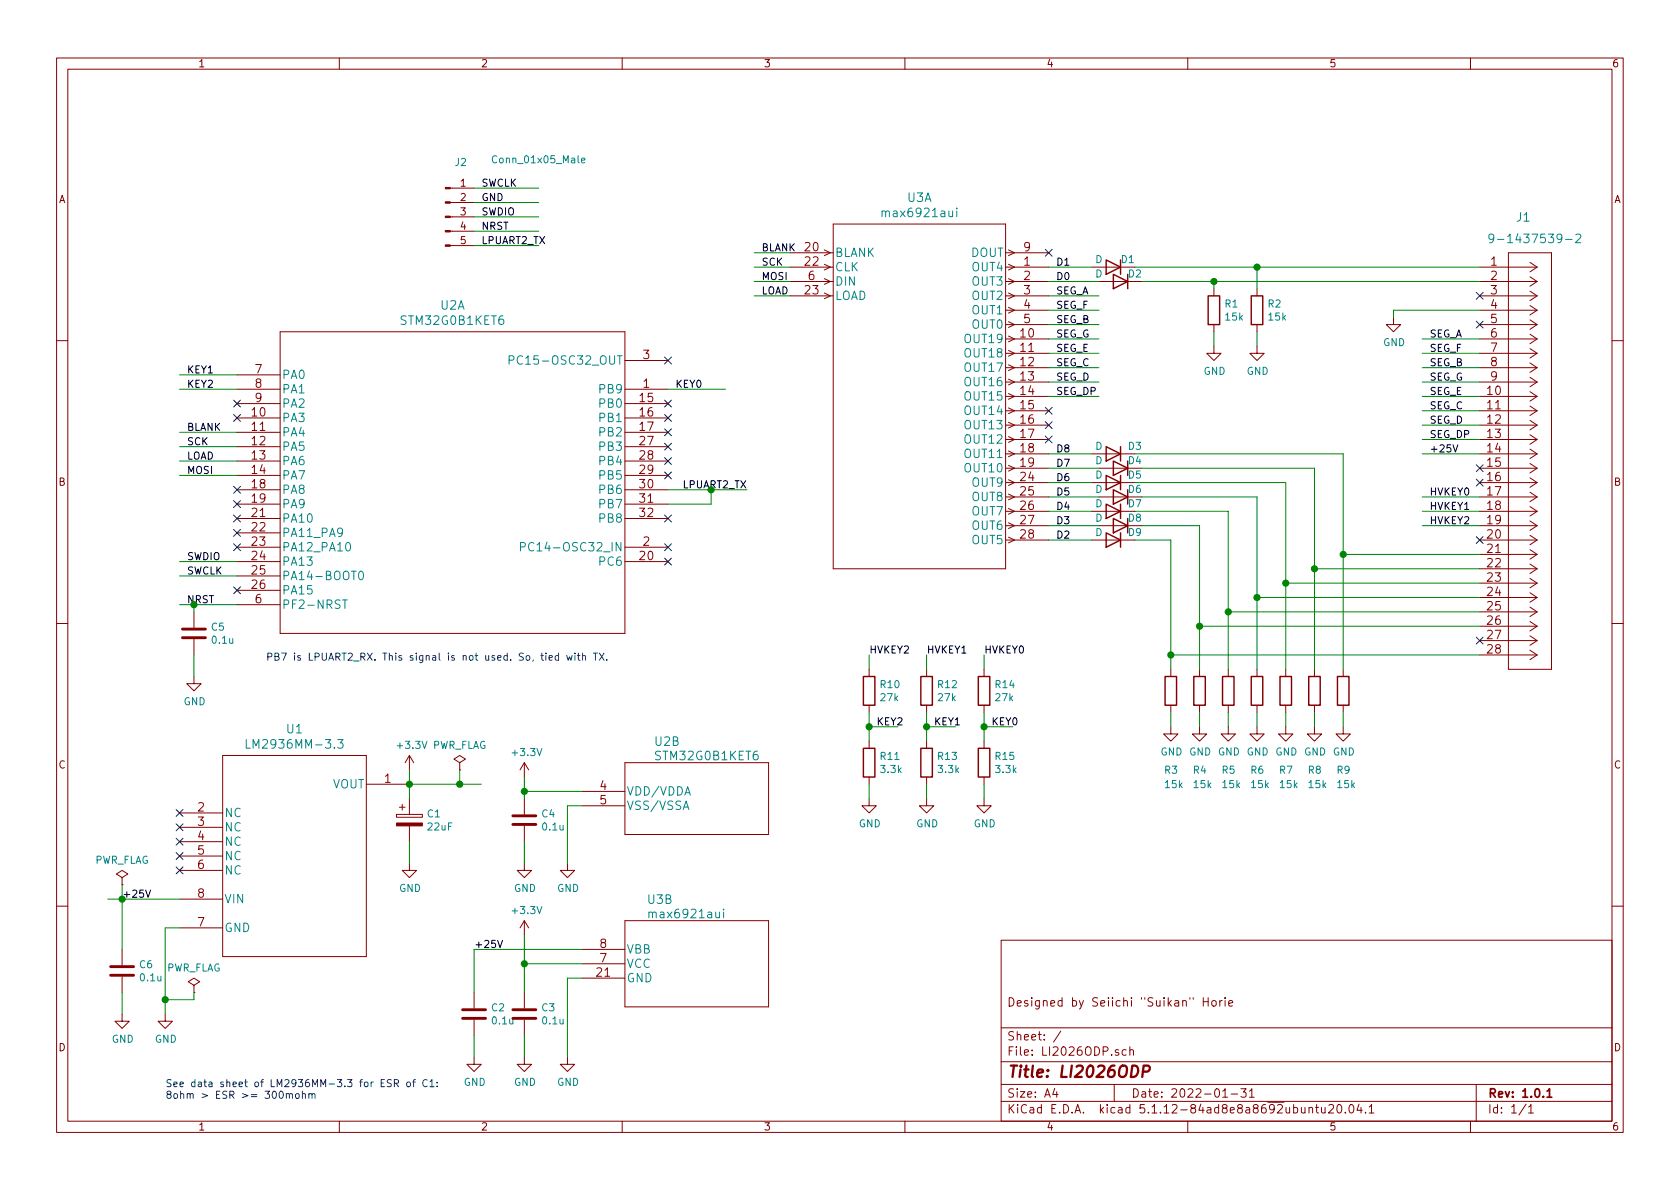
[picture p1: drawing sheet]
EESchema Schematic File Version 4
EELAYER 30 0
EELAYER END
$Descr A4 11693 8268
encoding utf-8
Sheet 1 1
Title "LI2026ODP"
Date "2022-01-31"
Rev "1.0.1"
Comp ""
Comment1 "Designed by Seiichi \"Suikan\" Horie"
Comment2 ""
Comment3 ""
Comment4 ""
$EndDescr
$Comp
L MAX6921AUI:max6921aui U3
U 1 1
P 5500 1750
F 0 "U3" H 6400 2137 60  0000 C CNN
F 1 "max6921aui" H 6400 2031 60  0000 C CNN
F 2 "MAX6921:max6921aui" H 6400 1990 60  0001 C CNN
F 3 "" H 5500 1750 60  0000 C CNN
	1    5500 1750
	1    0    0    -1  
$EndComp
$Comp
L MAX6921AUI:max6921aui U3
U 2 1
P 4050 6600
F 0 "U3" H 4500 6950 60  0000 L CNN
F 1 "max6921aui" H 4500 6850 60  0000 L CNN
F 2 "MAX6921:max6921aui" H 4950 6840 60  0001 C CNN
F 3 "" H 4050 6600 60  0000 C CNN
	2    4050 6600
	1    0    0    -1  
$EndComp
$Comp
L STM32G0B1KET6:STM32G0B1KET6 U2
U 1 1
P 1650 2600
F 0 "U2" H 3150 3087 60  0000 C CNN
F 1 "STM32G0B1KET6" H 3150 2981 60  0000 C CNN
F 2 "Package_QFP:LQFP-32_7x7mm_P0.8mm" H 3150 2940 60  0001 C CNN
F 3 "" H 1650 2600 60  0000 C CNN
	1    1650 2600
	1    0    0    -1  
$EndComp
$Comp
L STM32G0B1KET6:STM32G0B1KET6 U2
U 2 1
P 4050 5500
F 0 "U2" H 4550 5850 60  0000 L CNN
F 1 "STM32G0B1KET6" H 4550 5750 60  0000 L CNN
F 2 "Package_QFP:LQFP-32_7x7mm_P0.8mm" H 5550 5840 60  0001 C CNN
F 3 "" H 4050 5500 60  0000 C CNN
	2    4050 5500
	1    0    0    -1  
$EndComp
$Comp
L DIP28:9-1437539-2 J1
U 1 1
P 10300 1850
F 0 "J1" H 10550 2200 60  0000 L CNN
F 1 "9-1437539-2" H 10350 2050 60  0000 L CNN
F 2 "DIP28:9-1437539-2" H 10700 390 60  0001 C CNN
F 3 "" H 10300 1850 60  0000 C CNN
	1    10300 1850
	1    0    0    -1  
$EndComp
Wire Wire Line
	1650 4200 1350 4200
Wire Wire Line
	5050 2700 4650 2700
Wire Wire Line
	1650 3100 1250 3100
Wire Wire Line
	1650 2700 1250 2700
Wire Wire Line
	1650 3200 1250 3200
Text Label 1300 3100 0    50   ~ 0
SCK
Text Label 1300 2700 0    50   ~ 0
KEY2
Text Label 1300 3200 0    50   ~ 0
LOAD
Text Label 1300 4200 0    50   ~ 0
NRST
Wire Wire Line
	1650 3900 1250 3900
Wire Wire Line
	1650 4000 1250 4000
Wire Wire Line
	5500 1850 5250 1850
Wire Wire Line
	5500 1950 5250 1950
Wire Wire Line
	5250 2050 5500 2050
Text Label 5300 2050 0    50   ~ 0
LOAD
Text Label 5300 1950 0    50   ~ 0
MOSI
Text Label 5300 1850 0    50   ~ 0
SCK
Wire Wire Line
	7300 2250 7650 2250
Text Label 7350 2250 0    50   ~ 0
SEG_B
Wire Wire Line
	7300 2150 7650 2150
Wire Wire Line
	7300 2050 7650 2050
Wire Wire Line
	7300 1950 7650 1950
Wire Wire Line
	7300 1850 7600 1850
Text Label 7350 2150 0    50   ~ 0
SEG_F
Text Label 7350 2050 0    50   ~ 0
SEG_A
Text Label 7350 1950 0    50   ~ 0
D0
Text Label 7350 1850 0    50   ~ 0
D1
Wire Wire Line
	7300 3750 7600 3750
Wire Wire Line
	7300 3650 7650 3650
Wire Wire Line
	7300 3550 7600 3550
Wire Wire Line
	7300 3450 7650 3450
Wire Wire Line
	7300 3350 7600 3350
Wire Wire Line
	7300 3250 7650 3250
Wire Wire Line
	7300 3150 7600 3150
Text Label 7350 3750 0    50   ~ 0
D2
Text Label 7350 3650 0    50   ~ 0
D3
Text Label 7350 3550 0    50   ~ 0
D4
Text Label 7350 3450 0    50   ~ 0
D5
Text Label 7350 3350 0    50   ~ 0
D6
Text Label 7350 3250 0    50   ~ 0
D7
Text Label 7350 3150 0    50   ~ 0
D8
Wire Wire Line
	7300 2750 7650 2750
Wire Wire Line
	7300 2650 7650 2650
Wire Wire Line
	7300 2550 7650 2550
Wire Wire Line
	7300 2450 7650 2450
Wire Wire Line
	7300 2350 7650 2350
Text Label 7350 2750 0    50   ~ 0
SEG_DP
Text Label 7350 2650 0    50   ~ 0
SEG_D
Text Label 7350 2550 0    50   ~ 0
SEG_C
Text Label 7350 2450 0    50   ~ 0
SEG_E
Text Label 7350 2350 0    50   ~ 0
SEG_G
Wire Wire Line
	10300 1850 8750 1850
Wire Wire Line
	10300 2350 9900 2350
Wire Wire Line
	10300 3050 9900 3050
Wire Wire Line
	10300 2950 9900 2950
Wire Wire Line
	10300 2850 9900 2850
Wire Wire Line
	10300 2450 9900 2450
Wire Wire Line
	10300 2550 9900 2550
Wire Wire Line
	10300 2650 9900 2650
Wire Wire Line
	10300 2750 9900 2750
Wire Wire Line
	10300 3450 9900 3450
Wire Wire Line
	10300 3550 9900 3550
Wire Wire Line
	10300 3650 9900 3650
Wire Wire Line
	7950 1950 8450 1950
$Comp
L Device:D D1
U 1 1
P 7750 1850
F 0 "D1" H 7650 1800 50  0000 C CNN
F 1 "D" H 7850 1800 50  0000 C CNN
F 2 "Diode_SMD:D_0603_1608Metric_Pad1.05x0.95mm_HandSolder" H 7750 1850 50  0001 C CNN
F 3 "~" H 7750 1850 50  0001 C CNN
	1    7750 1850
	-1   0    0    1   
$EndComp
$Comp
L Device:D D2
U 1 1
P 7800 1950
F 0 "D2" H 7700 1900 50  0000 C CNN
F 1 "D" H 7950 1900 50  0000 C CNN
F 2 "Diode_SMD:D_0603_1608Metric_Pad1.05x0.95mm_HandSolder" H 7800 1950 50  0001 C CNN
F 3 "~" H 7800 1950 50  0001 C CNN
	1    7800 1950
	-1   0    0    1   
$EndComp
$Comp
L Device:D D3
U 1 1
P 7750 3150
F 0 "D3" H 7600 3100 50  0000 C CNN
F 1 "D" H 7850 3100 50  0000 C CNN
F 2 "Diode_SMD:D_0603_1608Metric_Pad1.05x0.95mm_HandSolder" H 7750 3150 50  0001 C CNN
F 3 "~" H 7750 3150 50  0001 C CNN
	1    7750 3150
	-1   0    0    1   
$EndComp
$Comp
L Device:D D4
U 1 1
P 7800 3250
F 0 "D4" H 7700 3200 50  0000 C CNN
F 1 "D" H 7950 3200 50  0000 C CNN
F 2 "Diode_SMD:D_0603_1608Metric_Pad1.05x0.95mm_HandSolder" H 7800 3250 50  0001 C CNN
F 3 "~" H 7800 3250 50  0001 C CNN
	1    7800 3250
	-1   0    0    1   
$EndComp
$Comp
L Device:D D5
U 1 1
P 7750 3350
F 0 "D5" H 7600 3300 50  0000 C CNN
F 1 "D" H 7850 3300 50  0000 C CNN
F 2 "Diode_SMD:D_0603_1608Metric_Pad1.05x0.95mm_HandSolder" H 7750 3350 50  0001 C CNN
F 3 "~" H 7750 3350 50  0001 C CNN
	1    7750 3350
	-1   0    0    1   
$EndComp
$Comp
L Device:D D6
U 1 1
P 7800 3450
F 0 "D6" H 7700 3400 50  0000 C CNN
F 1 "D" H 7950 3400 50  0000 C CNN
F 2 "Diode_SMD:D_0603_1608Metric_Pad1.05x0.95mm_HandSolder" H 7800 3450 50  0001 C CNN
F 3 "~" H 7800 3450 50  0001 C CNN
	1    7800 3450
	-1   0    0    1   
$EndComp
$Comp
L Device:D D7
U 1 1
P 7750 3550
F 0 "D7" H 7600 3500 50  0000 C CNN
F 1 "D" H 7850 3500 50  0000 C CNN
F 2 "Diode_SMD:D_0603_1608Metric_Pad1.05x0.95mm_HandSolder" H 7750 3550 50  0001 C CNN
F 3 "~" H 7750 3550 50  0001 C CNN
	1    7750 3550
	-1   0    0    1   
$EndComp
$Comp
L Device:D D8
U 1 1
P 7800 3650
F 0 "D8" H 7700 3600 50  0000 C CNN
F 1 "D" H 7950 3600 50  0000 C CNN
F 2 "Diode_SMD:D_0603_1608Metric_Pad1.05x0.95mm_HandSolder" H 7800 3650 50  0001 C CNN
F 3 "~" H 7800 3650 50  0001 C CNN
	1    7800 3650
	-1   0    0    1   
$EndComp
$Comp
L Device:D D9
U 1 1
P 7750 3750
F 0 "D9" H 7600 3700 50  0000 C CNN
F 1 "D" H 7850 3700 50  0000 C CNN
F 2 "Diode_SMD:D_0603_1608Metric_Pad1.05x0.95mm_HandSolder" H 7750 3750 50  0001 C CNN
F 3 "~" H 7750 3750 50  0001 C CNN
	1    7750 3750
	-1   0    0    1   
$EndComp
Wire Wire Line
	7900 3750 8150 3750
Wire Wire Line
	8150 3750 8150 4550
Wire Wire Line
	8150 4550 10300 4550
Wire Wire Line
	7950 3650 8350 3650
Wire Wire Line
	8350 3650 8350 4350
Wire Wire Line
	8350 4350 10300 4350
Wire Wire Line
	7900 3550 8550 3550
Wire Wire Line
	8550 3550 8550 4250
Wire Wire Line
	8550 4250 10300 4250
Wire Wire Line
	7950 3450 8750 3450
Wire Wire Line
	8750 3450 8750 4150
Wire Wire Line
	8750 4150 10300 4150
Wire Wire Line
	7900 3350 8950 3350
Wire Wire Line
	8950 3350 8950 4050
Wire Wire Line
	8950 4050 10300 4050
Wire Wire Line
	7950 3250 9150 3250
Wire Wire Line
	9150 3250 9150 3950
Wire Wire Line
	9150 3950 10300 3950
Wire Wire Line
	7900 3150 9350 3150
Wire Wire Line
	9350 3150 9350 3850
Wire Wire Line
	9350 3850 10300 3850
Text Label 9950 2350 0    50   ~ 0
SEG_A
Text Label 9950 2450 0    50   ~ 0
SEG_F
Text Label 9950 2550 0    50   ~ 0
SEG_B
Text Label 9950 2650 0    50   ~ 0
SEG_G
Text Label 9950 2750 0    50   ~ 0
SEG_E
Text Label 9950 2850 0    50   ~ 0
SEG_C
Text Label 9950 2950 0    50   ~ 0
SEG_D
Text Label 9950 3050 0    50   ~ 0
SEG_DP
Text Label 9950 3450 0    50   ~ 0
HVKEY0
Text Label 9950 3550 0    50   ~ 0
HVKEY1
Text Label 9950 3650 0    50   ~ 0
HVKEY2
Wire Wire Line
	10300 3150 9900 3150
Text Label 9950 3150 0    50   ~ 0
+25V
$Comp
L Device:R R1
U 1 1
P 8450 2150
F 0 "R1" H 8520 2196 50  0000 L CNN
F 1 "15k" H 8520 2105 50  0000 L CNN
F 2 "Resistor_SMD:R_0603_1608Metric_Pad0.98x0.95mm_HandSolder" V 8380 2150 50  0001 C CNN
F 3 "~" H 8450 2150 50  0001 C CNN
	1    8450 2150
	1    0    0    -1  
$EndComp
$Comp
L Device:R R2
U 1 1
P 8750 2150
F 0 "R2" H 8820 2196 50  0000 L CNN
F 1 "15k" H 8820 2105 50  0000 L CNN
F 2 "Resistor_SMD:R_0603_1608Metric_Pad0.98x0.95mm_HandSolder" V 8680 2150 50  0001 C CNN
F 3 "~" H 8750 2150 50  0001 C CNN
	1    8750 2150
	1    0    0    -1  
$EndComp
Wire Wire Line
	8450 2000 8450 1950
Connection ~ 8450 1950
Wire Wire Line
	8450 1950 10300 1950
Wire Wire Line
	8750 2000 8750 1850
Connection ~ 8750 1850
Wire Wire Line
	8750 1850 7900 1850
$Comp
L power:GND #PWR01
U 1 1
P 8450 2400
F 0 "#PWR01" H 8450 2150 50  0001 C CNN
F 1 "GND" H 8455 2227 50  0000 C CNN
F 2 "" H 8450 2400 50  0001 C CNN
F 3 "" H 8450 2400 50  0001 C CNN
	1    8450 2400
	1    0    0    -1  
$EndComp
$Comp
L power:GND #PWR02
U 1 1
P 8750 2400
F 0 "#PWR02" H 8750 2150 50  0001 C CNN
F 1 "GND" H 8755 2227 50  0000 C CNN
F 2 "" H 8750 2400 50  0001 C CNN
F 3 "" H 8750 2400 50  0001 C CNN
	1    8750 2400
	1    0    0    -1  
$EndComp
Wire Wire Line
	8450 2300 8450 2400
Wire Wire Line
	8750 2300 8750 2400
$Comp
L Device:R R3
U 1 1
P 8150 4800
F 0 "R3" H 8100 4250 50  0000 L CNN
F 1 "15k" H 8100 4150 50  0000 L CNN
F 2 "Resistor_SMD:R_0603_1608Metric_Pad0.98x0.95mm_HandSolder" V 8080 4800 50  0001 C CNN
F 3 "~" H 8150 4800 50  0001 C CNN
	1    8150 4800
	1    0    0    -1  
$EndComp
$Comp
L Device:R R4
U 1 1
P 8350 4800
F 0 "R4" H 8300 4250 50  0000 L CNN
F 1 "15k" H 8300 4150 50  0000 L CNN
F 2 "Resistor_SMD:R_0603_1608Metric_Pad0.98x0.95mm_HandSolder" V 8280 4800 50  0001 C CNN
F 3 "~" H 8350 4800 50  0001 C CNN
	1    8350 4800
	1    0    0    -1  
$EndComp
$Comp
L Device:R R5
U 1 1
P 8550 4800
F 0 "R5" H 8500 4250 50  0000 L CNN
F 1 "15k" H 8500 4150 50  0000 L CNN
F 2 "Resistor_SMD:R_0603_1608Metric_Pad0.98x0.95mm_HandSolder" V 8480 4800 50  0001 C CNN
F 3 "~" H 8550 4800 50  0001 C CNN
	1    8550 4800
	1    0    0    -1  
$EndComp
$Comp
L Device:R R6
U 1 1
P 8750 4800
F 0 "R6" H 8700 4250 50  0000 L CNN
F 1 "15k" H 8700 4150 50  0000 L CNN
F 2 "Resistor_SMD:R_0603_1608Metric_Pad0.98x0.95mm_HandSolder" V 8680 4800 50  0001 C CNN
F 3 "~" H 8750 4800 50  0001 C CNN
	1    8750 4800
	1    0    0    -1  
$EndComp
$Comp
L Device:R R7
U 1 1
P 8950 4800
F 0 "R7" H 8900 4250 50  0000 L CNN
F 1 "15k" H 8900 4150 50  0000 L CNN
F 2 "Resistor_SMD:R_0603_1608Metric_Pad0.98x0.95mm_HandSolder" V 8880 4800 50  0001 C CNN
F 3 "~" H 8950 4800 50  0001 C CNN
	1    8950 4800
	1    0    0    -1  
$EndComp
$Comp
L Device:R R8
U 1 1
P 9150 4800
F 0 "R8" H 9100 4250 50  0000 L CNN
F 1 "15k" H 9100 4150 50  0000 L CNN
F 2 "Resistor_SMD:R_0603_1608Metric_Pad0.98x0.95mm_HandSolder" V 9080 4800 50  0001 C CNN
F 3 "~" H 9150 4800 50  0001 C CNN
	1    9150 4800
	1    0    0    -1  
$EndComp
$Comp
L Device:R R9
U 1 1
P 9350 4800
F 0 "R9" H 9300 4250 50  0000 L CNN
F 1 "15k" H 9300 4150 50  0000 L CNN
F 2 "Resistor_SMD:R_0603_1608Metric_Pad0.98x0.95mm_HandSolder" V 9280 4800 50  0001 C CNN
F 3 "~" H 9350 4800 50  0001 C CNN
	1    9350 4800
	1    0    0    -1  
$EndComp
$Comp
L power:GND #PWR04
U 1 1
P 8150 5050
F 0 "#PWR04" H 8150 4800 50  0001 C CNN
F 1 "GND" H 8155 4877 50  0000 C CNN
F 2 "" H 8150 5050 50  0001 C CNN
F 3 "" H 8150 5050 50  0001 C CNN
	1    8150 5050
	1    0    0    -1  
$EndComp
$Comp
L power:GND #PWR05
U 1 1
P 8350 5050
F 0 "#PWR05" H 8350 4800 50  0001 C CNN
F 1 "GND" H 8355 4877 50  0000 C CNN
F 2 "" H 8350 5050 50  0001 C CNN
F 3 "" H 8350 5050 50  0001 C CNN
	1    8350 5050
	1    0    0    -1  
$EndComp
$Comp
L power:GND #PWR06
U 1 1
P 8550 5050
F 0 "#PWR06" H 8550 4800 50  0001 C CNN
F 1 "GND" H 8555 4877 50  0000 C CNN
F 2 "" H 8550 5050 50  0001 C CNN
F 3 "" H 8550 5050 50  0001 C CNN
	1    8550 5050
	1    0    0    -1  
$EndComp
$Comp
L power:GND #PWR07
U 1 1
P 8750 5050
F 0 "#PWR07" H 8750 4800 50  0001 C CNN
F 1 "GND" H 8755 4877 50  0000 C CNN
F 2 "" H 8750 5050 50  0001 C CNN
F 3 "" H 8750 5050 50  0001 C CNN
	1    8750 5050
	1    0    0    -1  
$EndComp
$Comp
L power:GND #PWR08
U 1 1
P 8950 5050
F 0 "#PWR08" H 8950 4800 50  0001 C CNN
F 1 "GND" H 8955 4877 50  0000 C CNN
F 2 "" H 8950 5050 50  0001 C CNN
F 3 "" H 8950 5050 50  0001 C CNN
	1    8950 5050
	1    0    0    -1  
$EndComp
$Comp
L power:GND #PWR09
U 1 1
P 9150 5050
F 0 "#PWR09" H 9150 4800 50  0001 C CNN
F 1 "GND" H 9155 4877 50  0000 C CNN
F 2 "" H 9150 5050 50  0001 C CNN
F 3 "" H 9150 5050 50  0001 C CNN
	1    9150 5050
	1    0    0    -1  
$EndComp
$Comp
L power:GND #PWR010
U 1 1
P 9350 5050
F 0 "#PWR010" H 9350 4800 50  0001 C CNN
F 1 "GND" H 9355 4877 50  0000 C CNN
F 2 "" H 9350 5050 50  0001 C CNN
F 3 "" H 9350 5050 50  0001 C CNN
	1    9350 5050
	1    0    0    -1  
$EndComp
Wire Wire Line
	8150 4650 8150 4550
Connection ~ 8150 4550
Wire Wire Line
	8350 4650 8350 4350
Connection ~ 8350 4350
Wire Wire Line
	8550 4650 8550 4250
Connection ~ 8550 4250
Wire Wire Line
	8750 4650 8750 4150
Connection ~ 8750 4150
Wire Wire Line
	8950 4650 8950 4050
Connection ~ 8950 4050
Wire Wire Line
	9150 4650 9150 3950
Connection ~ 9150 3950
Wire Wire Line
	9350 4650 9350 3850
Connection ~ 9350 3850
Wire Wire Line
	8150 4950 8150 5050
Wire Wire Line
	8350 4950 8350 5050
Wire Wire Line
	8550 4950 8550 5050
Wire Wire Line
	8750 4950 8750 5050
Wire Wire Line
	8950 4950 8950 5050
Wire Wire Line
	9150 4950 9150 5050
Wire Wire Line
	9350 4950 9350 5050
$Comp
L power:GND #PWR011
U 1 1
P 9700 2200
F 0 "#PWR011" H 9700 1950 50  0001 C CNN
F 1 "GND" H 9705 2027 50  0000 C CNN
F 2 "" H 9700 2200 50  0001 C CNN
F 3 "" H 9700 2200 50  0001 C CNN
	1    9700 2200
	1    0    0    -1  
$EndComp
Wire Wire Line
	9700 2150 9700 2200
Wire Wire Line
	9700 2150 10300 2150
Wire Wire Line
	1650 2600 1250 2600
Text Label 1300 2600 0    50   ~ 0
KEY1
Wire Wire Line
	1250 3300 1650 3300
Text Label 1300 3300 0    50   ~ 0
MOSI
$Comp
L Device:R R14
U 1 1
P 6850 4800
F 0 "R14" H 6920 4846 50  0000 L CNN
F 1 "27k" H 6920 4755 50  0000 L CNN
F 2 "Resistor_SMD:R_0603_1608Metric_Pad0.98x0.95mm_HandSolder" V 6780 4800 50  0001 C CNN
F 3 "~" H 6850 4800 50  0001 C CNN
	1    6850 4800
	1    0    0    -1  
$EndComp
$Comp
L Device:R R15
U 1 1
P 6850 5300
F 0 "R15" H 6920 5346 50  0000 L CNN
F 1 "3.3k" H 6920 5255 50  0000 L CNN
F 2 "Resistor_SMD:R_0603_1608Metric_Pad0.98x0.95mm_HandSolder" V 6780 5300 50  0001 C CNN
F 3 "~" H 6850 5300 50  0001 C CNN
	1    6850 5300
	1    0    0    -1  
$EndComp
$Comp
L Device:R R12
U 1 1
P 6450 4800
F 0 "R12" H 6520 4846 50  0000 L CNN
F 1 "27k" H 6520 4755 50  0000 L CNN
F 2 "Resistor_SMD:R_0603_1608Metric_Pad0.98x0.95mm_HandSolder" V 6380 4800 50  0001 C CNN
F 3 "~" H 6450 4800 50  0001 C CNN
	1    6450 4800
	1    0    0    -1  
$EndComp
$Comp
L Device:R R13
U 1 1
P 6450 5300
F 0 "R13" H 6520 5346 50  0000 L CNN
F 1 "3.3k" H 6520 5255 50  0000 L CNN
F 2 "Resistor_SMD:R_0603_1608Metric_Pad0.98x0.95mm_HandSolder" V 6380 5300 50  0001 C CNN
F 3 "~" H 6450 5300 50  0001 C CNN
	1    6450 5300
	1    0    0    -1  
$EndComp
$Comp
L Device:R R10
U 1 1
P 6050 4800
F 0 "R10" H 6120 4846 50  0000 L CNN
F 1 "27k" H 6120 4755 50  0000 L CNN
F 2 "Resistor_SMD:R_0603_1608Metric_Pad0.98x0.95mm_HandSolder" V 5980 4800 50  0001 C CNN
F 3 "~" H 6050 4800 50  0001 C CNN
	1    6050 4800
	1    0    0    -1  
$EndComp
$Comp
L Device:R R11
U 1 1
P 6050 5300
F 0 "R11" H 6120 5346 50  0000 L CNN
F 1 "3.3k" H 6120 5255 50  0000 L CNN
F 2 "Resistor_SMD:R_0603_1608Metric_Pad0.98x0.95mm_HandSolder" V 5980 5300 50  0001 C CNN
F 3 "~" H 6050 5300 50  0001 C CNN
	1    6050 5300
	1    0    0    -1  
$EndComp
Wire Wire Line
	6850 4650 6850 4550
Wire Wire Line
	6450 4650 6450 4550
Wire Wire Line
	6050 4650 6050 4550
Wire Wire Line
	6050 4950 6050 5050
Wire Wire Line
	6450 4950 6450 5050
Wire Wire Line
	6850 4950 6850 5050
Wire Wire Line
	6050 5450 6050 5550
Wire Wire Line
	6450 5450 6450 5550
Wire Wire Line
	6850 5450 6850 5550
$Comp
L power:GND #PWR012
U 1 1
P 6050 5550
F 0 "#PWR012" H 6050 5300 50  0001 C CNN
F 1 "GND" H 6055 5377 50  0000 C CNN
F 2 "" H 6050 5550 50  0001 C CNN
F 3 "" H 6050 5550 50  0001 C CNN
	1    6050 5550
	1    0    0    -1  
$EndComp
$Comp
L power:GND #PWR013
U 1 1
P 6450 5550
F 0 "#PWR013" H 6450 5300 50  0001 C CNN
F 1 "GND" H 6455 5377 50  0000 C CNN
F 2 "" H 6450 5550 50  0001 C CNN
F 3 "" H 6450 5550 50  0001 C CNN
	1    6450 5550
	1    0    0    -1  
$EndComp
$Comp
L power:GND #PWR014
U 1 1
P 6850 5550
F 0 "#PWR014" H 6850 5300 50  0001 C CNN
F 1 "GND" H 6855 5377 50  0000 C CNN
F 2 "" H 6850 5550 50  0001 C CNN
F 3 "" H 6850 5550 50  0001 C CNN
	1    6850 5550
	1    0    0    -1  
$EndComp
Text Label 6850 4550 0    50   ~ 0
HVKEY0
Text Label 6450 4550 0    50   ~ 0
HVKEY1
Text Label 6050 4550 0    50   ~ 0
HVKEY2
Wire Wire Line
	6850 5050 7050 5050
Connection ~ 6850 5050
Wire Wire Line
	6850 5050 6850 5150
Wire Wire Line
	6450 5050 6650 5050
Connection ~ 6450 5050
Wire Wire Line
	6450 5050 6450 5150
Wire Wire Line
	6050 5050 6250 5050
Connection ~ 6050 5050
Wire Wire Line
	6050 5050 6050 5150
Text Label 6100 5050 0    50   ~ 0
KEY2
Text Label 6500 5050 0    50   ~ 0
KEY1
Text Label 6900 5050 0    50   ~ 0
KEY0
$Comp
L power:GND #PWR015
U 1 1
P 1150 7050
F 0 "#PWR015" H 1150 6800 50  0001 C CNN
F 1 "GND" H 1155 6877 50  0000 C CNN
F 2 "" H 1150 7050 50  0001 C CNN
F 3 "" H 1150 7050 50  0001 C CNN
	1    1150 7050
	1    0    0    -1  
$EndComp
$Comp
L power:GND #PWR017
U 1 1
P 3300 7350
F 0 "#PWR017" H 3300 7100 50  0001 C CNN
F 1 "GND" H 3305 7177 50  0000 C CNN
F 2 "" H 3300 7350 50  0001 C CNN
F 3 "" H 3300 7350 50  0001 C CNN
	1    3300 7350
	1    0    0    -1  
$EndComp
$Comp
L power:GND #PWR018
U 1 1
P 3650 7350
F 0 "#PWR018" H 3650 7100 50  0001 C CNN
F 1 "GND" H 3655 7177 50  0000 C CNN
F 2 "" H 3650 7350 50  0001 C CNN
F 3 "" H 3650 7350 50  0001 C CNN
	1    3650 7350
	1    0    0    -1  
$EndComp
$Comp
L power:GND #PWR020
U 1 1
P 3950 6000
F 0 "#PWR020" H 3950 5750 50  0001 C CNN
F 1 "GND" H 3955 5827 50  0000 C CNN
F 2 "" H 3950 6000 50  0001 C CNN
F 3 "" H 3950 6000 50  0001 C CNN
	1    3950 6000
	1    0    0    -1  
$EndComp
Wire Wire Line
	4050 5600 3950 5600
Wire Wire Line
	3650 5500 3650 5400
$Comp
L power:+3.3V #PWR019
U 1 1
P 3650 5400
F 0 "#PWR019" H 3650 5250 50  0001 C CNN
F 1 "+3.3V" H 3665 5573 50  0000 C CNN
F 2 "" H 3650 5400 50  0001 C CNN
F 3 "" H 3650 5400 50  0001 C CNN
	1    3650 5400
	1    0    0    -1  
$EndComp
$Comp
L power:+3.3V #PWR016
U 1 1
P 2850 5350
F 0 "#PWR016" H 2850 5200 50  0001 C CNN
F 1 "+3.3V" H 2865 5523 50  0000 C CNN
F 2 "" H 2850 5350 50  0001 C CNN
F 3 "" H 2850 5350 50  0001 C CNN
	1    2850 5350
	1    0    0    -1  
$EndComp
Text Label 850  6250 0    50   ~ 0
+25V
$Comp
L Device:C C2
U 1 1
P 3300 7050
F 0 "C2" H 3415 7096 50  0000 L CNN
F 1 "0.1u" H 3415 7005 50  0000 L CNN
F 2 "Capacitor_SMD:C_0603_1608Metric_Pad1.08x0.95mm_HandSolder" H 3338 6900 50  0001 C CNN
F 3 "~" H 3300 7050 50  0001 C CNN
	1    3300 7050
	1    0    0    -1  
$EndComp
$Comp
L Device:C C3
U 1 1
P 3650 7050
F 0 "C3" H 3765 7096 50  0000 L CNN
F 1 "0.1u" H 3765 7005 50  0000 L CNN
F 2 "Capacitor_SMD:C_0603_1608Metric_Pad1.08x0.95mm_HandSolder" H 3688 6900 50  0001 C CNN
F 3 "~" H 3650 7050 50  0001 C CNN
	1    3650 7050
	1    0    0    -1  
$EndComp
$Comp
L power:GND #PWR021
U 1 1
P 2850 6000
F 0 "#PWR021" H 2850 5750 50  0001 C CNN
F 1 "GND" H 2855 5827 50  0000 C CNN
F 2 "" H 2850 6000 50  0001 C CNN
F 3 "" H 2850 6000 50  0001 C CNN
	1    2850 6000
	1    0    0    -1  
$EndComp
Wire Wire Line
	3650 5550 3650 5500
Connection ~ 3650 5500
Wire Wire Line
	3650 6900 3650 6700
Wire Wire Line
	3300 6900 3300 6600
Wire Wire Line
	3300 7200 3300 7350
Wire Wire Line
	3650 7350 3650 7200
$Comp
L power:GND #PWR023
U 1 1
P 3950 7350
F 0 "#PWR023" H 3950 7100 50  0001 C CNN
F 1 "GND" H 3955 7177 50  0000 C CNN
F 2 "" H 3950 7350 50  0001 C CNN
F 3 "" H 3950 7350 50  0001 C CNN
	1    3950 7350
	1    0    0    -1  
$EndComp
Wire Wire Line
	4050 6800 3950 6800
Wire Wire Line
	3300 6600 4050 6600
Wire Wire Line
	3650 6700 4050 6700
Wire Wire Line
	3650 5500 4050 5500
Wire Wire Line
	3950 5600 3950 6000
$Comp
L power:GND #PWR022
U 1 1
P 3650 6000
F 0 "#PWR022" H 3650 5750 50  0001 C CNN
F 1 "GND" H 3655 5827 50  0000 C CNN
F 2 "" H 3650 6000 50  0001 C CNN
F 3 "" H 3650 6000 50  0001 C CNN
	1    3650 6000
	1    0    0    -1  
$EndComp
Wire Wire Line
	3650 6000 3650 5850
$Comp
L power:+3.3V #PWR0101
U 1 1
P 3650 6500
F 0 "#PWR0101" H 3650 6350 50  0001 C CNN
F 1 "+3.3V" H 3665 6673 50  0000 C CNN
F 2 "" H 3650 6500 50  0001 C CNN
F 3 "" H 3650 6500 50  0001 C CNN
	1    3650 6500
	1    0    0    -1  
$EndComp
Wire Wire Line
	3650 6700 3650 6500
Connection ~ 3650 6700
Text Label 3300 6600 0    50   ~ 0
+25V
NoConn ~ 10300 2050
NoConn ~ 10300 2250
NoConn ~ 10300 3250
NoConn ~ 10300 3350
NoConn ~ 10300 3750
NoConn ~ 10300 4450
NoConn ~ 7300 1750
NoConn ~ 7300 2850
NoConn ~ 7300 2950
NoConn ~ 7300 3050
NoConn ~ 1650 2800
NoConn ~ 4650 2500
NoConn ~ 4650 2800
NoConn ~ 4650 2900
NoConn ~ 4650 3000
NoConn ~ 4650 3100
NoConn ~ 4650 3200
NoConn ~ 4650 3300
NoConn ~ 4650 3600
NoConn ~ 4650 3800
NoConn ~ 4650 3900
NoConn ~ 1650 2900
NoConn ~ 1650 3400
NoConn ~ 1650 3500
NoConn ~ 1650 3600
NoConn ~ 1650 3700
NoConn ~ 1650 3800
NoConn ~ 1650 4100
$Comp
L power:PWR_FLAG #FLG0101
U 1 1
P 850 6150
F 0 "#FLG0101" H 850 6225 50  0001 C CNN
F 1 "PWR_FLAG" H 850 6323 50  0000 C CNN
F 2 "" H 850 6150 50  0001 C CNN
F 3 "~" H 850 6150 50  0001 C CNN
	1    850  6150
	1    0    0    -1  
$EndComp
$Comp
L power:PWR_FLAG #FLG0102
U 1 1
P 3200 5350
F 0 "#FLG0102" H 3200 5425 50  0001 C CNN
F 1 "PWR_FLAG" H 3200 5523 50  0000 C CNN
F 2 "" H 3200 5350 50  0001 C CNN
F 3 "~" H 3200 5350 50  0001 C CNN
	1    3200 5350
	1    0    0    -1  
$EndComp
Wire Wire Line
	3350 5450 3200 5450
$Comp
L power:PWR_FLAG #FLG0103
U 1 1
P 1350 6900
F 0 "#FLG0103" H 1350 6975 50  0001 C CNN
F 1 "PWR_FLAG" H 1350 7073 50  0000 C CNN
F 2 "" H 1350 6900 50  0001 C CNN
F 3 "~" H 1350 6900 50  0001 C CNN
	1    1350 6900
	1    0    0    -1  
$EndComp
Wire Wire Line
	1350 6900 1350 6950
Wire Wire Line
	3300 1300 3750 1300
Wire Wire Line
	3300 1400 3750 1400
Wire Wire Line
	3300 1500 3750 1500
Wire Wire Line
	3300 1600 3750 1600
Text Label 3350 1300 0    50   ~ 0
SWCLK
Text Label 3350 1400 0    50   ~ 0
GND
Text Label 3350 1500 0    50   ~ 0
SWDIO
Text Label 3350 1600 0    50   ~ 0
NRST
$Comp
L Connector:Conn_01x05_Male J2
U 1 1
P 3100 1500
F 0 "J2" H 3208 1881 50  0000 C CNN
F 1 "Conn_01x05_Male" H 3750 1900 50  0000 C CNN
F 2 "Connector_PinHeader_2.54mm:PinHeader_1x05_P2.54mm_Vertical" H 3100 1500 50  0001 C CNN
F 3 "~" H 3100 1500 50  0001 C CNN
	1    3100 1500
	1    0    0    -1  
$EndComp
Wire Wire Line
	4650 3400 4950 3400
Text Label 4750 3400 0    50   ~ 0
LPUART2_TX
Wire Wire Line
	3300 1700 3750 1700
Text Label 3350 1700 0    50   ~ 0
LPUART2_TX
Text Label 4700 2700 0    50   ~ 0
KEY0
Wire Wire Line
	4650 3500 4950 3500
Wire Wire Line
	4950 3500 4950 3400
Connection ~ 4950 3400
Wire Wire Line
	4950 3400 5200 3400
Text Notes 1850 4600 0    50   ~ 0
PB7 is LPUART2_RX. This signal is not used. So, tied with TX.
Wire Wire Line
	5250 1750 5500 1750
$Comp
L Device:C C4
U 1 1
P 3650 5700
F 0 "C4" H 3765 5746 50  0000 L CNN
F 1 "0.1u" H 3765 5655 50  0000 L CNN
F 2 "Capacitor_SMD:C_0603_1608Metric_Pad1.08x0.95mm_HandSolder" H 3688 5550 50  0001 C CNN
F 3 "~" H 3650 5700 50  0001 C CNN
	1    3650 5700
	1    0    0    -1  
$EndComp
$Comp
L LM2936MM:LM2936MM-3.3 U1
U 1 1
P 1250 5650
F 0 "U1" H 2050 6237 60  0000 C CNN
F 1 "LM2936MM-3.3" H 2050 6131 60  0000 C CNN
F 2 "LM2936MM:LM2936MM-3.3" H 2050 6090 60  0001 C CNN
F 3 "" H 1250 5650 60  0000 C CNN
	1    1250 5650
	1    0    0    -1  
$EndComp
Connection ~ 850  6250
Wire Wire Line
	850  6250 750  6250
Wire Wire Line
	850  6250 1250 6250
Wire Wire Line
	1250 6450 1150 6450
Wire Wire Line
	1150 6450 1150 6950
Wire Wire Line
	3200 5350 3200 5450
Connection ~ 3200 5450
Wire Wire Line
	3200 5450 2850 5450
Wire Wire Line
	850  6150 850  6250
Wire Wire Line
	2850 5350 2850 5450
Connection ~ 2850 5450
Wire Wire Line
	2850 5450 2850 5550
Wire Wire Line
	2850 5850 2850 6000
NoConn ~ 1250 5650
NoConn ~ 1250 5750
NoConn ~ 1250 5850
NoConn ~ 1250 5950
NoConn ~ 1250 6050
Text Label 1300 3900 0    50   ~ 0
SWDIO
Text Label 1300 4000 0    50   ~ 0
SWCLK
Wire Wire Line
	3950 6800 3950 7350
Wire Wire Line
	1350 6950 1150 6950
Connection ~ 1150 6950
Wire Wire Line
	1150 6950 1150 7050
$Comp
L Device:CP C1
U 1 1
P 2850 5700
F 0 "C1" H 2968 5746 50  0000 L CNN
F 1 "22uF" H 2968 5655 50  0000 L CNN
F 2 "Capacitor_Tantalum_SMD:CP_EIA-3216-10_Kemet-I_Pad1.58x1.35mm_HandSolder" H 2888 5550 50  0001 C CNN
F 3 "~" H 2850 5700 50  0001 C CNN
	1    2850 5700
	1    0    0    -1  
$EndComp
Text Notes 1150 7650 0    50   ~ 0
See data sheet of LM2936MM-3.3 for ESR of C1: \n8ohm > ESR >= 300mohm
$Comp
L Device:C C5
U 1 1
P 1350 4400
F 0 "C5" H 1465 4446 50  0000 L CNN
F 1 "0.1u" H 1465 4355 50  0000 L CNN
F 2 "Capacitor_SMD:C_0603_1608Metric_Pad1.08x0.95mm_HandSolder" H 1388 4250 50  0001 C CNN
F 3 "~" H 1350 4400 50  0001 C CNN
	1    1350 4400
	1    0    0    -1  
$EndComp
Wire Wire Line
	1350 4250 1350 4200
$Comp
L power:GND #PWR03
U 1 1
P 1350 4700
F 0 "#PWR03" H 1350 4450 50  0001 C CNN
F 1 "GND" H 1355 4527 50  0000 C CNN
F 2 "" H 1350 4700 50  0001 C CNN
F 3 "" H 1350 4700 50  0001 C CNN
	1    1350 4700
	1    0    0    -1  
$EndComp
Wire Wire Line
	1350 4700 1350 4550
Connection ~ 1350 4200
Wire Wire Line
	1350 4200 1250 4200
Text Label 5300 1750 0    50   ~ 0
BLANK
Wire Wire Line
	1650 3000 1250 3000
Text Label 1300 3000 0    50   ~ 0
BLANK
$Comp
L power:GND #PWR024
U 1 1
P 850 7050
F 0 "#PWR024" H 850 6800 50  0001 C CNN
F 1 "GND" H 855 6877 50  0000 C CNN
F 2 "" H 850 7050 50  0001 C CNN
F 3 "" H 850 7050 50  0001 C CNN
	1    850  7050
	1    0    0    -1  
$EndComp
$Comp
L Device:C C6
U 1 1
P 850 6750
F 0 "C6" H 965 6796 50  0000 L CNN
F 1 "0.1u" H 965 6705 50  0000 L CNN
F 2 "Capacitor_SMD:C_0603_1608Metric_Pad1.08x0.95mm_HandSolder" H 888 6600 50  0001 C CNN
F 3 "~" H 850 6750 50  0001 C CNN
	1    850  6750
	1    0    0    -1  
$EndComp
Wire Wire Line
	850  6600 850  6250
Wire Wire Line
	850  6900 850  7050
$EndSCHEMATC
